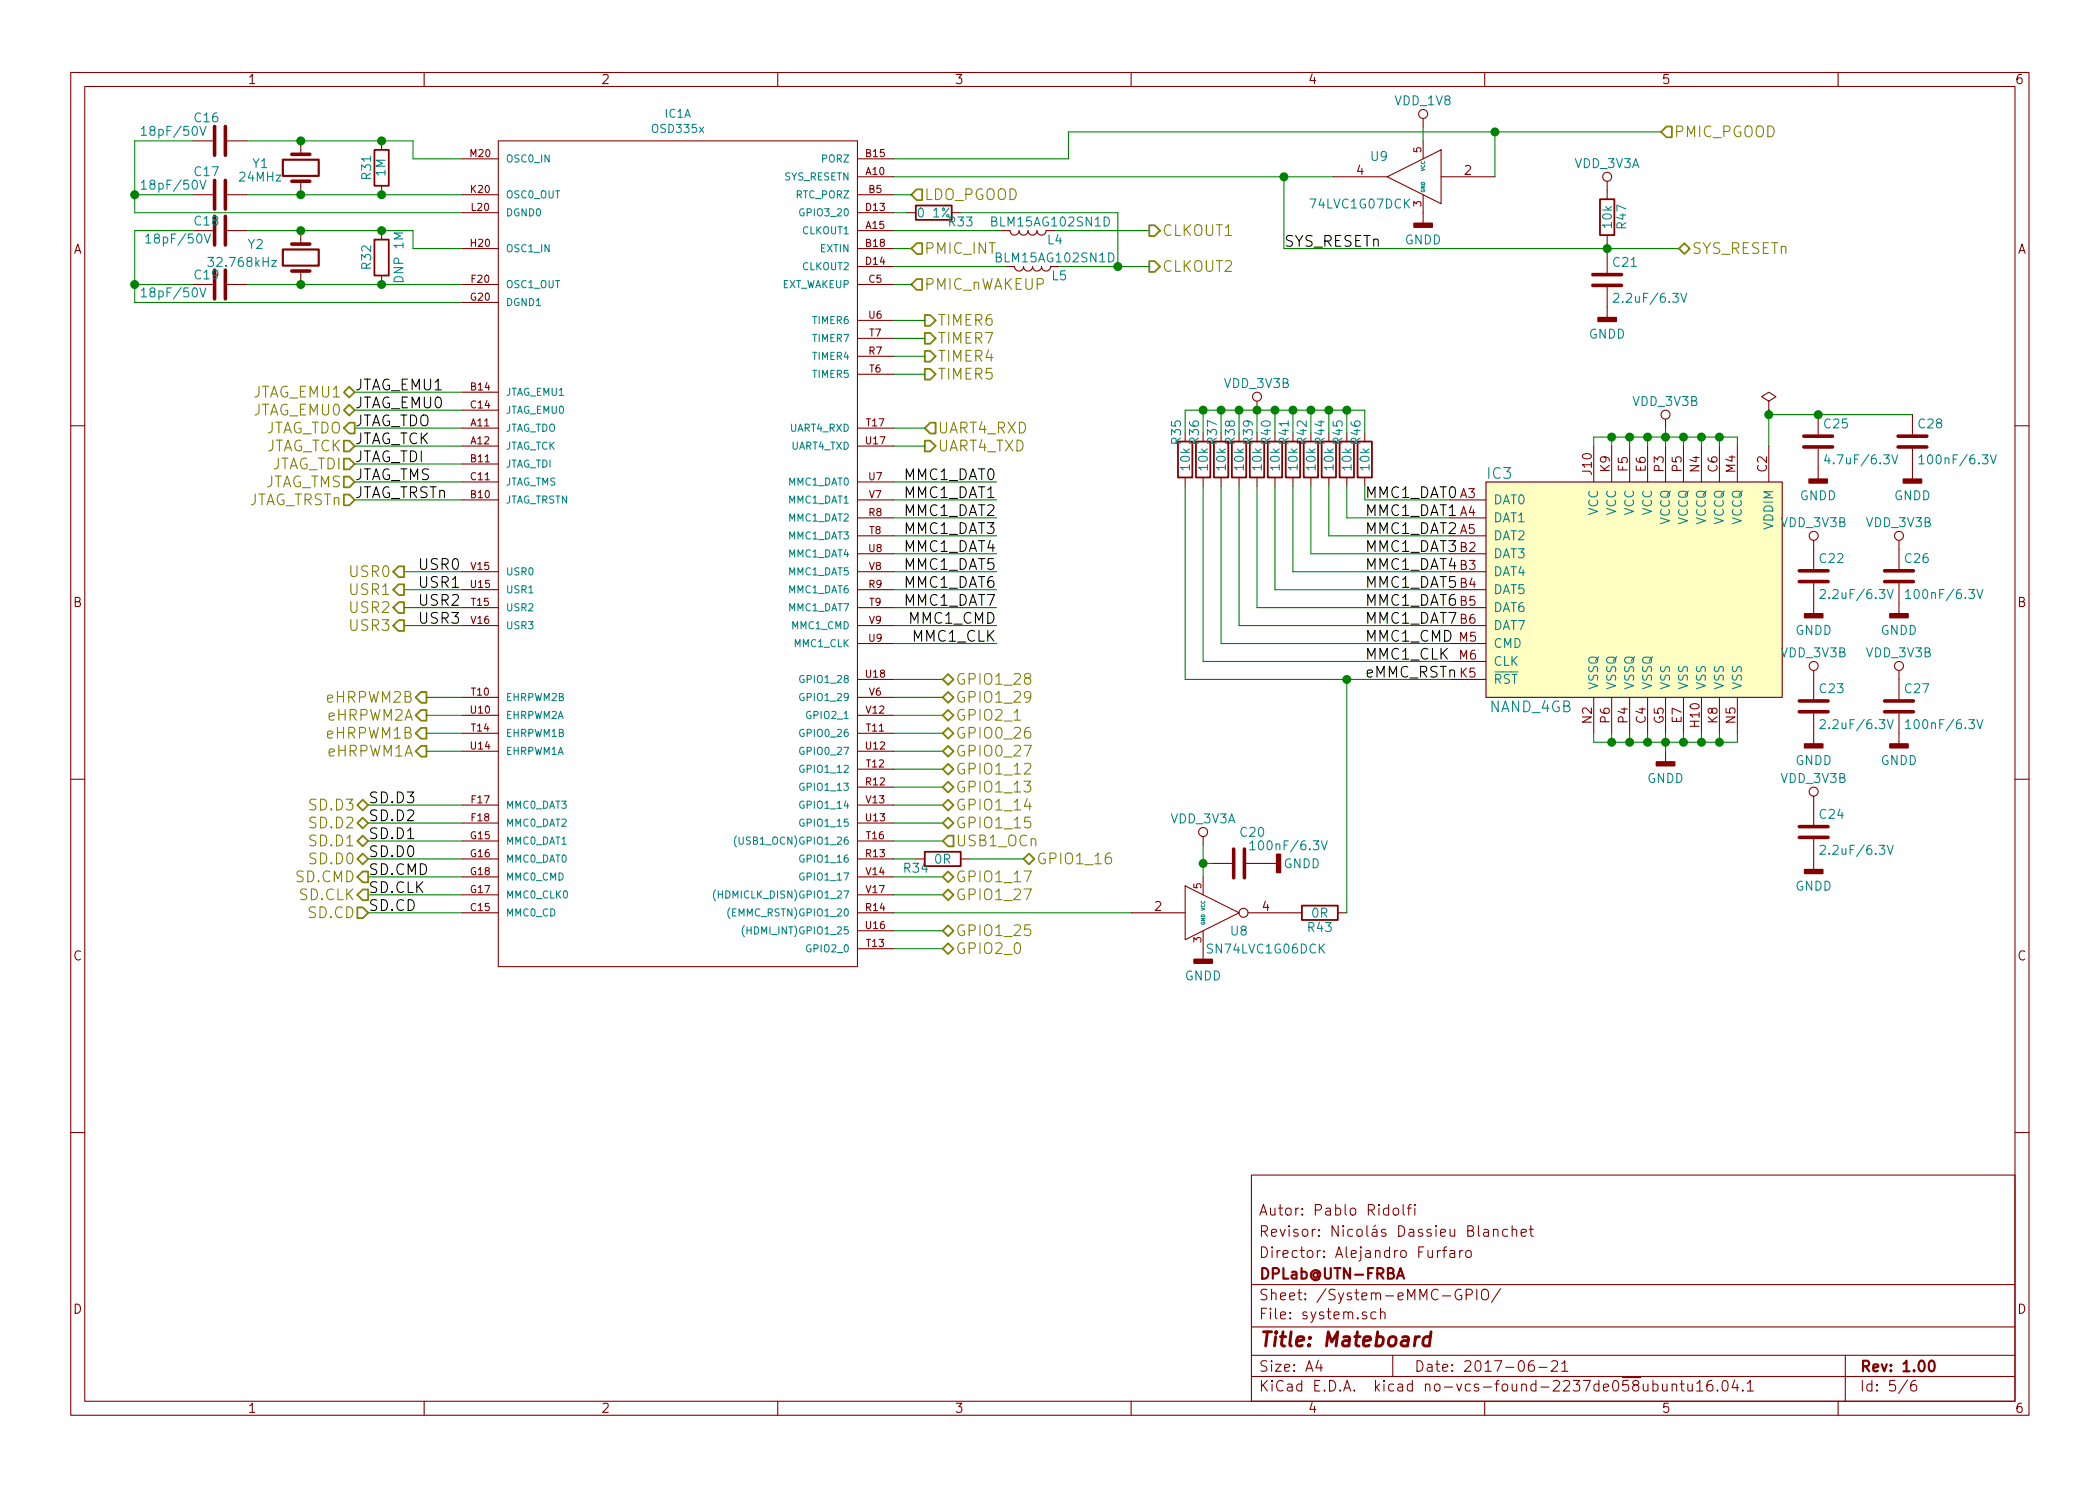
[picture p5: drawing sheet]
EESchema Schematic File Version 2
LIBS:mateboard-rescue
LIBS:power
LIBS:device
LIBS:transistors
LIBS:conn
LIBS:linear
LIBS:regul
LIBS:74xx
LIBS:cmos4000
LIBS:adc-dac
LIBS:memory
LIBS:xilinx
LIBS:microcontrollers
LIBS:dsp
LIBS:microchip
LIBS:analog_switches
LIBS:motorola
LIBS:texas
LIBS:intel
LIBS:audio
LIBS:interface
LIBS:digital-audio
LIBS:philips
LIBS:display
LIBS:cypress
LIBS:siliconi
LIBS:opto
LIBS:atmel
LIBS:contrib
LIBS:valves
LIBS:opendous
LIBS:tps65217c
LIBS:pwr
LIBS:pushbutton
LIBS:tl5209
LIBS:tl1963adcqr
LIBS:ddr3_sdram
LIBS:nand_4gb
LIBS:microsd
LIBS:tpd4s012
LIBS:tps2065cdgn
LIBS:74lvc1g07dck
LIBS:wl1835modgbmoct
LIBS:osd335x
LIBS:mateboard-cache
EELAYER 26 0
EELAYER END
$Descr A4 11693 8268
encoding utf-8
Sheet 5 6
Title "Mateboard"
Date "2017-06-21"
Rev "1.00"
Comp "DPLab@UTN-FRBA"
Comment1 "Director: Alejandro Furfaro"
Comment2 "Revisor: Nicolás Dassieu Blanchet"
Comment3 "Autor: Pablo Ridolfi"
Comment4 ""
$EndDescr
Text HLabel 5075 1575 2    60   Input ~ 0
PMIC_nWAKEUP
$Comp
L Crystal Y1
U 1 1
P 1675 925
F 0 "Y1" V 1650 1150 50  0000 C CNN
F 1 "24MHz" V 1725 1150 50  0000 C CNN
F 2 "Crystals:Crystal_SMD_5032-2pin_5.0x3.2mm" H 1675 925 50  0001 C CNN
F 3 "" H 1675 925 50  0000 C CNN
	1    1675 925 
	0    -1   1    0   
$EndComp
Wire Wire Line
	1375 775  2300 775 
Wire Wire Line
	1375 1075 2575 1075
$Comp
L R R31
U 1 1
P 2125 925
F 0 "R31" V 2205 925 50  0000 C CNN
F 1 "1M" V 2125 925 50  0000 C CNN
F 2 "Resistors_SMD:R_0402" V 2055 925 50  0001 C CNN
F 3 "" H 2125 925 50  0000 C CNN
	1    2125 925 
	-1   0    0    -1  
$EndComp
Connection ~ 2125 775 
Connection ~ 2125 1075
$Comp
L C C16
U 1 1
P 1225 775
F 0 "C16" V 1350 625 50  0000 L CNN
F 1 "18pF/50V" V 1275 325 50  0000 L CNN
F 2 "Capacitors_SMD:C_0402" H 1263 625 50  0001 C CNN
F 3 "" H 1225 775 50  0000 C CNN
	1    1225 775 
	0    1    -1   0   
$EndComp
Connection ~ 1675 775 
Connection ~ 1675 1075
Wire Wire Line
	1075 775  750  775 
Wire Wire Line
	750  775  750  1175
Wire Wire Line
	750  1075 1075 1075
Connection ~ 750  1075
$Comp
L C C17
U 1 1
P 1225 1075
F 0 "C17" V 1350 925 50  0000 L CNN
F 1 "18pF/50V" V 1275 625 50  0000 L CNN
F 2 "Capacitors_SMD:C_0402" H 1263 925 50  0001 C CNN
F 3 "" H 1225 1075 50  0000 C CNN
	1    1225 1075
	0    1    -1   0   
$EndComp
Wire Wire Line
	5950 725  9250 725 
Text HLabel 9250 725  2    60   Input ~ 0
PMIC_PGOOD
$Comp
L 74LVC1G07DCK U9
U 1 1
P 7875 975
F 0 "U9" H 8070 1090 50  0000 C CNN
F 1 "74LVC1G07DCK" H 8175 825 50  0000 C CNN
F 2 "TO_SOT_Packages_SMD:SOT-353_SC-70-5" H 7875 975 50  0001 C CNN
F 3 "" H 7875 975 50  0000 C CNN
	1    7875 975 
	-1   0    0    -1  
$EndComp
Wire Wire Line
	4975 975  7425 975 
$Comp
L GNDD #PWR101
U 1 1
P 7925 1175
F 0 "#PWR101" H 7925 925 50  0001 C CNN
F 1 "GNDD" H 7925 1025 50  0000 C CNN
F 2 "" H 7925 1175 50  0000 C CNN
F 3 "" H 7925 1175 50  0000 C CNN
	1    7925 1175
	1    0    0    -1  
$EndComp
Wire Wire Line
	7925 700  7925 775 
Wire Wire Line
	8325 975  8325 725 
Connection ~ 8325 725 
Wire Wire Line
	7150 1375 9350 1375
Wire Wire Line
	7150 1375 7150 975 
Connection ~ 7150 975 
$Comp
L C C21
U 1 1
P 8950 1550
F 0 "C21" H 8975 1650 50  0000 L CNN
F 1 "2.2uF/6.3V" H 8975 1450 50  0000 L CNN
F 2 "Capacitors_SMD:C_0603" H 8988 1400 50  0001 C CNN
F 3 "" H 8950 1550 50  0000 C CNN
	1    8950 1550
	1    0    0    -1  
$EndComp
$Comp
L R R47
U 1 1
P 8950 1200
F 0 "R47" V 9030 1200 50  0000 C CNN
F 1 "10k" V 8950 1200 50  0000 C CNN
F 2 "Resistors_SMD:R_0402" V 8880 1200 50  0001 C CNN
F 3 "" H 8950 1200 50  0000 C CNN
	1    8950 1200
	1    0    0    -1  
$EndComp
Wire Wire Line
	8950 1350 8950 1400
Connection ~ 8950 1375
$Comp
L VDD_3V3A #PWR102
U 1 1
P 8950 1050
F 0 "#PWR102" H 8950 900 50  0001 C CNN
F 1 "VDD_3V3A" H 8950 1200 50  0000 C CNN
F 2 "" H 8950 1050 50  0000 C CNN
F 3 "" H 8950 1050 50  0000 C CNN
	1    8950 1050
	1    0    0    -1  
$EndComp
$Comp
L GNDD #PWR103
U 1 1
P 8950 1700
F 0 "#PWR103" H 8950 1450 50  0001 C CNN
F 1 "GNDD" H 8950 1550 50  0000 C CNN
F 2 "" H 8950 1700 50  0000 C CNN
F 3 "" H 8950 1700 50  0000 C CNN
	1    8950 1700
	1    0    0    -1  
$EndComp
Text HLabel 5075 1075 2    60   Input ~ 0
LDO_PGOOD
Wire Wire Line
	5075 1075 4975 1075
Wire Wire Line
	4975 1475 5600 1475
Text Label 7150 1375 0    60   ~ 0
SYS_RESETn
Text HLabel 9350 1375 2    60   BiDi ~ 0
SYS_RESETn
$Comp
L L L5
U 1 1
P 5750 1475
F 0 "L5" V 5800 1625 50  0000 C CNN
F 1 "BLM15AG102SN1D" V 5700 1600 50  0000 C CNN
F 2 "Resistors_SMD:R_0402" H 5750 1475 50  0001 C CNN
F 3 "" H 5750 1475 50  0001 C CNN
	1    5750 1475
	0    1    1    0   
$EndComp
Text HLabel 6400 1475 2    60   Output ~ 0
CLKOUT2
Wire Wire Line
	5900 1475 6400 1475
Wire Wire Line
	750  1175 2575 1175
Wire Wire Line
	2575 875  2300 875 
Wire Wire Line
	2300 875  2300 775 
$Comp
L Crystal Y2
U 1 1
P 1675 1425
F 0 "Y2" V 1600 1675 50  0000 C CNN
F 1 "32.768kHz" V 1700 1750 50  0000 C CNN
F 2 "Crystals:Crystal_SMD_3215-2pin_3.2x1.5mm" H 1675 1425 50  0001 C CNN
F 3 "" H 1675 1425 50  0000 C CNN
	1    1675 1425
	0    -1   1    0   
$EndComp
Wire Wire Line
	1375 1275 2300 1275
Wire Wire Line
	1375 1575 2575 1575
$Comp
L R R32
U 1 1
P 2125 1425
F 0 "R32" V 2205 1425 50  0000 C CNN
F 1 "DNP 1M" V 2025 1425 50  0000 C CNN
F 2 "Resistors_SMD:R_0402" V 2055 1425 50  0001 C CNN
F 3 "" H 2125 1425 50  0000 C CNN
	1    2125 1425
	-1   0    0    -1  
$EndComp
Connection ~ 2125 1275
Connection ~ 2125 1575
$Comp
L C C18
U 1 1
P 1225 1275
F 0 "C18" V 1275 1125 50  0000 L CNN
F 1 "18pF/50V" V 1175 850 50  0000 L CNN
F 2 "Capacitors_SMD:C_0402" H 1263 1125 50  0001 C CNN
F 3 "" H 1225 1275 50  0000 C CNN
	1    1225 1275
	0    1    -1   0   
$EndComp
Connection ~ 1675 1275
Connection ~ 1675 1575
Wire Wire Line
	1075 1275 750  1275
Wire Wire Line
	750  1275 750  1675
Wire Wire Line
	750  1575 1075 1575
Connection ~ 750  1575
$Comp
L C C19
U 1 1
P 1225 1575
F 0 "C19" V 1275 1425 50  0000 L CNN
F 1 "18pF/50V" V 1175 1125 50  0000 L CNN
F 2 "Capacitors_SMD:C_0402" H 1263 1425 50  0001 C CNN
F 3 "" H 1225 1575 50  0000 C CNN
	1    1225 1575
	0    1    -1   0   
$EndComp
Wire Wire Line
	750  1675 2575 1675
Wire Wire Line
	2575 1375 2300 1375
Wire Wire Line
	2300 1375 2300 1275
Text Label 1975 2175 0    60   ~ 0
JTAG_EMU1
Wire Wire Line
	1975 2175 2575 2175
Text Label 1975 2275 0    60   ~ 0
JTAG_EMU0
Wire Wire Line
	1975 2275 2575 2275
Text Label 1975 2375 0    60   ~ 0
JTAG_TDO
Wire Wire Line
	1975 2375 2575 2375
Text Label 1975 2475 0    60   ~ 0
JTAG_TCK
Wire Wire Line
	1975 2475 2575 2475
Text Label 1975 2575 0    60   ~ 0
JTAG_TDI
Wire Wire Line
	1975 2575 2575 2575
Text Label 1975 2675 0    60   ~ 0
JTAG_TMS
Wire Wire Line
	1975 2675 2575 2675
Text Label 1975 2775 0    60   ~ 0
JTAG_TRSTn
Wire Wire Line
	1975 2775 2575 2775
Wire Wire Line
	2250 3175 2575 3175
Wire Wire Line
	2250 3275 2575 3275
Wire Wire Line
	2250 3475 2575 3475
Text Label 2325 3175 0    60   ~ 0
USR0
Text Label 2325 3275 0    60   ~ 0
USR1
Text Label 2325 3375 0    60   ~ 0
USR2
Text Label 2325 3475 0    60   ~ 0
USR3
Text HLabel 2375 4175 0    60   Output ~ 0
eHRPWM1A
Text HLabel 2375 4075 0    60   Output ~ 0
eHRPWM1B
Text HLabel 2375 3975 0    60   Output ~ 0
eHRPWM2A
Text HLabel 2375 3875 0    60   Output ~ 0
eHRPWM2B
Wire Wire Line
	2375 3875 2575 3875
Wire Wire Line
	2375 3975 2575 3975
Wire Wire Line
	2375 4075 2575 4075
Wire Wire Line
	2375 4175 2575 4175
$Comp
L NAND_4GB IC3
U 1 1
P 8275 3225
F 0 "IC3" H 8350 3825 60  0000 C CNN
F 1 "NAND_4GB" H 8525 2525 60  0000 C CNN
F 2 "footprints:BeagleBone_Blue-GHI-IC_MICRON_EMMC_153_MODIFICADO" H 8275 3225 60  0001 C CNN
F 3 "" H 8275 3225 60  0001 C CNN
	1    8275 3225
	1    0    0    -1  
$EndComp
$Comp
L VDD_3V3B #PWR104
U 1 1
P 9275 2375
F 0 "#PWR104" H 9275 2225 50  0001 C CNN
F 1 "VDD_3V3B" H 9275 2525 50  0000 C CNN
F 2 "" H 9275 2375 50  0000 C CNN
F 3 "" H 9275 2375 50  0000 C CNN
	1    9275 2375
	1    0    0    -1  
$EndComp
Wire Wire Line
	8875 2475 8875 2425
Wire Wire Line
	8975 2475 8975 2425
Connection ~ 8975 2425
Wire Wire Line
	9075 2425 9075 2475
Connection ~ 9075 2425
Wire Wire Line
	9175 2425 9175 2475
Connection ~ 9175 2425
Wire Wire Line
	9275 2375 9275 2475
Connection ~ 9275 2425
Wire Wire Line
	9375 2425 9375 2475
Connection ~ 9375 2425
Wire Wire Line
	9475 2425 9475 2475
Connection ~ 9475 2425
Wire Wire Line
	9575 2425 9575 2475
Connection ~ 9575 2425
Wire Wire Line
	9675 2425 9675 2475
Wire Wire Line
	8875 2425 9675 2425
$Comp
L C C25
U 1 1
P 10125 2450
F 0 "C25" H 10150 2550 50  0000 L CNN
F 1 "4.7uF/6.3V" H 10150 2350 50  0000 L CNN
F 2 "Capacitors_SMD:C_0805" H 10163 2300 50  0001 C CNN
F 3 "" H 10125 2450 50  0000 C CNN
	1    10125 2450
	1    0    0    -1  
$EndComp
$Comp
L GNDD #PWR112
U 1 1
P 10125 2600
F 0 "#PWR112" H 10125 2350 50  0001 C CNN
F 1 "GNDD" H 10125 2450 50  0000 C CNN
F 2 "" H 10125 2600 50  0000 C CNN
F 3 "" H 10125 2600 50  0000 C CNN
	1    10125 2600
	1    0    0    -1  
$EndComp
Wire Wire Line
	9850 2275 9850 2475
Wire Wire Line
	9850 2300 10650 2300
$Comp
L GNDD #PWR105
U 1 1
P 9275 4175
F 0 "#PWR105" H 9275 3925 50  0001 C CNN
F 1 "GNDD" H 9275 4025 50  0000 C CNN
F 2 "" H 9275 4175 50  0000 C CNN
F 3 "" H 9275 4175 50  0000 C CNN
	1    9275 4175
	1    0    0    -1  
$EndComp
Wire Wire Line
	8875 4075 8875 4125
Wire Wire Line
	8975 4075 8975 4125
Connection ~ 8975 4125
Wire Wire Line
	9075 4125 9075 4075
Connection ~ 9075 4125
Wire Wire Line
	9175 4125 9175 4075
Connection ~ 9175 4125
Wire Wire Line
	9275 4075 9275 4175
Connection ~ 9275 4125
Wire Wire Line
	9375 4125 9375 4075
Connection ~ 9375 4125
Wire Wire Line
	9475 4125 9475 4075
Connection ~ 9475 4125
Wire Wire Line
	9575 4125 9575 4075
Connection ~ 9575 4125
Wire Wire Line
	9675 4125 9675 4075
Wire Wire Line
	8875 4125 9675 4125
$Comp
L R R42
U 1 1
P 7300 2550
F 0 "R42" V 7250 2700 50  0000 C CNN
F 1 "10k" V 7300 2550 50  0000 C CNN
F 2 "Resistors_SMD:R_0402" V 7230 2550 50  0001 C CNN
F 3 "" H 7300 2550 50  0000 C CNN
	1    7300 2550
	1    0    0    -1  
$EndComp
$Comp
L R R44
U 1 1
P 7400 2550
F 0 "R44" V 7350 2700 50  0000 C CNN
F 1 "10k" V 7400 2550 50  0000 C CNN
F 2 "Resistors_SMD:R_0402" V 7330 2550 50  0001 C CNN
F 3 "" H 7400 2550 50  0000 C CNN
	1    7400 2550
	1    0    0    -1  
$EndComp
$Comp
L R R45
U 1 1
P 7500 2550
F 0 "R45" V 7450 2700 50  0000 C CNN
F 1 "10k" V 7500 2550 50  0000 C CNN
F 2 "Resistors_SMD:R_0402" V 7430 2550 50  0001 C CNN
F 3 "" H 7500 2550 50  0000 C CNN
	1    7500 2550
	1    0    0    -1  
$EndComp
$Comp
L R R46
U 1 1
P 7600 2550
F 0 "R46" V 7550 2700 50  0000 C CNN
F 1 "10k" V 7600 2550 50  0000 C CNN
F 2 "Resistors_SMD:R_0402" V 7530 2550 50  0001 C CNN
F 3 "" H 7600 2550 50  0000 C CNN
	1    7600 2550
	1    0    0    -1  
$EndComp
$Comp
L R R38
U 1 1
P 6900 2550
F 0 "R38" V 6850 2700 50  0000 C CNN
F 1 "10k" V 6900 2550 50  0000 C CNN
F 2 "Resistors_SMD:R_0402" V 6830 2550 50  0001 C CNN
F 3 "" H 6900 2550 50  0000 C CNN
	1    6900 2550
	1    0    0    -1  
$EndComp
$Comp
L R R39
U 1 1
P 7000 2550
F 0 "R39" V 6950 2700 50  0000 C CNN
F 1 "10k" V 7000 2550 50  0000 C CNN
F 2 "Resistors_SMD:R_0402" V 6930 2550 50  0001 C CNN
F 3 "" H 7000 2550 50  0000 C CNN
	1    7000 2550
	1    0    0    -1  
$EndComp
$Comp
L R R40
U 1 1
P 7100 2550
F 0 "R40" V 7050 2700 50  0000 C CNN
F 1 "10k" V 7100 2550 50  0000 C CNN
F 2 "Resistors_SMD:R_0402" V 7030 2550 50  0001 C CNN
F 3 "" H 7100 2550 50  0000 C CNN
	1    7100 2550
	1    0    0    -1  
$EndComp
$Comp
L R R41
U 1 1
P 7200 2550
F 0 "R41" V 7150 2700 50  0000 C CNN
F 1 "10k" V 7200 2550 50  0000 C CNN
F 2 "Resistors_SMD:R_0402" V 7130 2550 50  0001 C CNN
F 3 "" H 7200 2550 50  0000 C CNN
	1    7200 2550
	1    0    0    -1  
$EndComp
$Comp
L R R35
U 1 1
P 6600 2550
F 0 "R35" V 6550 2700 50  0000 C CNN
F 1 "10k" V 6600 2550 50  0000 C CNN
F 2 "Resistors_SMD:R_0402" V 6530 2550 50  0001 C CNN
F 3 "" H 6600 2550 50  0000 C CNN
	1    6600 2550
	1    0    0    -1  
$EndComp
$Comp
L R R36
U 1 1
P 6700 2550
F 0 "R36" V 6650 2700 50  0000 C CNN
F 1 "10k" V 6700 2550 50  0000 C CNN
F 2 "Resistors_SMD:R_0402" V 6630 2550 50  0001 C CNN
F 3 "" H 6700 2550 50  0000 C CNN
	1    6700 2550
	1    0    0    -1  
$EndComp
$Comp
L R R37
U 1 1
P 6800 2550
F 0 "R37" V 6750 2700 50  0000 C CNN
F 1 "10k" V 6800 2550 50  0000 C CNN
F 2 "Resistors_SMD:R_0402" V 6730 2550 50  0001 C CNN
F 3 "" H 6800 2550 50  0000 C CNN
	1    6800 2550
	1    0    0    -1  
$EndComp
$Comp
L VDD_3V3B #PWR98
U 1 1
P 7000 2275
F 0 "#PWR98" H 7000 2125 50  0001 C CNN
F 1 "VDD_3V3B" H 7000 2425 50  0000 C CNN
F 2 "" H 7000 2275 50  0000 C CNN
F 3 "" H 7000 2275 50  0000 C CNN
	1    7000 2275
	1    0    0    -1  
$EndComp
Wire Wire Line
	6600 2400 6600 2275
Wire Wire Line
	6700 2400 6700 2275
Connection ~ 6700 2275
Wire Wire Line
	6800 2275 6800 2400
Connection ~ 6800 2275
Wire Wire Line
	6900 2275 6900 2400
Connection ~ 6900 2275
Wire Wire Line
	6600 2275 7600 2275
Wire Wire Line
	7000 2275 7000 2400
Connection ~ 7000 2275
Wire Wire Line
	7100 2275 7100 2400
Connection ~ 7100 2275
Wire Wire Line
	7200 2275 7200 2400
Connection ~ 7200 2275
Wire Wire Line
	7300 2275 7300 2400
Connection ~ 7300 2275
Wire Wire Line
	7400 2275 7400 2400
Wire Wire Line
	7500 2275 7500 2400
Connection ~ 7400 2275
Wire Wire Line
	7600 2275 7600 2400
Connection ~ 7500 2275
Wire Wire Line
	7600 2700 7600 2775
Wire Wire Line
	7600 2775 8075 2775
Wire Wire Line
	8075 2875 7500 2875
Wire Wire Line
	7500 2875 7500 2700
Wire Wire Line
	7400 2700 7400 2975
Wire Wire Line
	7400 2975 8075 2975
Wire Wire Line
	8075 3075 7300 3075
Wire Wire Line
	7300 3075 7300 2700
Wire Wire Line
	7200 2700 7200 3175
Wire Wire Line
	7200 3175 8075 3175
Wire Wire Line
	8075 3275 7100 3275
Wire Wire Line
	7100 3275 7100 2700
Wire Wire Line
	7000 2700 7000 3375
Wire Wire Line
	7000 3375 8075 3375
Wire Wire Line
	8075 3475 6900 3475
Wire Wire Line
	6900 3475 6900 2700
Wire Wire Line
	6800 2700 6800 3575
Wire Wire Line
	6800 3575 8075 3575
Wire Wire Line
	8075 3675 6700 3675
Wire Wire Line
	6700 3675 6700 2700
Wire Wire Line
	6600 2700 6600 3775
Wire Wire Line
	6600 3775 8075 3775
Text Label 7600 2775 0    60   ~ 0
MMC1_DAT0
Text Label 7600 2975 0    60   ~ 0
MMC1_DAT2
Text Label 7600 2875 0    60   ~ 0
MMC1_DAT1
Text Label 7600 3075 0    60   ~ 0
MMC1_DAT3
Text Label 7600 3175 0    60   ~ 0
MMC1_DAT4
Text Label 7600 3275 0    60   ~ 0
MMC1_DAT5
Text Label 7600 3375 0    60   ~ 0
MMC1_DAT6
Text Label 7600 3475 0    60   ~ 0
MMC1_DAT7
Text Label 7600 3575 0    60   ~ 0
MMC1_CMD
Text Label 7600 3675 0    60   ~ 0
MMC1_CLK
Text Label 7600 3775 0    60   ~ 0
eMMC_RSTn
$Comp
L 74AHC1G14 U8
U 1 1
P 6750 5075
F 0 "U8" H 6900 4975 50  0000 C CNN
F 1 "SN74LVC1G06DCK" H 7050 4875 50  0000 C CNN
F 2 "TO_SOT_Packages_SMD:SOT-353_SC-70-5" H 6845 4940 50  0001 C CNN
F 3 "" H 6895 5190 50  0000 C CNN
	1    6750 5075
	1    0    0    -1  
$EndComp
$Comp
L R R43
U 1 1
P 7350 5075
F 0 "R43" V 7430 5075 50  0000 C CNN
F 1 "0R" V 7350 5075 50  0000 C CNN
F 2 "Resistors_SMD:R_0402" V 7280 5075 50  0001 C CNN
F 3 "" H 7350 5075 50  0000 C CNN
	1    7350 5075
	0    1    1    0   
$EndComp
$Comp
L VDD_3V3A #PWR96
U 1 1
P 6700 4700
F 0 "#PWR96" H 6700 4550 50  0001 C CNN
F 1 "VDD_3V3A" H 6700 4850 50  0000 C CNN
F 2 "" H 6700 4700 50  0000 C CNN
F 3 "" H 6700 4700 50  0000 C CNN
	1    6700 4700
	1    0    0    -1  
$EndComp
$Comp
L GNDD #PWR97
U 1 1
P 6700 5275
F 0 "#PWR97" H 6700 5025 50  0001 C CNN
F 1 "GNDD" H 6700 5125 50  0000 C CNN
F 2 "" H 6700 5275 50  0000 C CNN
F 3 "" H 6700 5275 50  0000 C CNN
	1    6700 5275
	1    0    0    -1  
$EndComp
$Comp
L C C20
U 1 1
P 6900 4800
F 0 "C20" V 6725 4650 50  0000 L CNN
F 1 "100nF/6.3V" V 6800 4300 50  0000 L CNN
F 2 "Capacitors_SMD:C_0402" H 6938 4650 50  0001 C CNN
F 3 "" H 6900 4800 50  0000 C CNN
	1    6900 4800
	0    -1   1    0   
$EndComp
$Comp
L GNDD #PWR99
U 1 1
P 7050 4800
F 0 "#PWR99" H 7050 4550 50  0001 C CNN
F 1 "GNDD" V 7050 4600 50  0000 C CNN
F 2 "" H 7050 4800 50  0000 C CNN
F 3 "" H 7050 4800 50  0000 C CNN
	1    7050 4800
	0    -1   1    0   
$EndComp
Wire Wire Line
	6750 4800 6700 4800
Wire Wire Line
	6700 4700 6700 4875
Connection ~ 6700 4800
Wire Wire Line
	7500 5075 7500 3775
Connection ~ 7500 3775
$Comp
L PWR_FLAG #FLG8
U 1 1
P 9850 2275
F 0 "#FLG8" H 9850 2350 50  0001 C CNN
F 1 "PWR_FLAG" H 9850 2425 50  0001 C CNN
F 2 "" H 9850 2275 50  0001 C CNN
F 3 "" H 9850 2275 50  0001 C CNN
	1    9850 2275
	1    0    0    -1  
$EndComp
Connection ~ 9850 2300
Wire Wire Line
	2575 4475 2050 4475
Wire Wire Line
	2575 4575 2050 4575
Wire Wire Line
	2575 4675 2050 4675
Wire Wire Line
	2575 4775 2050 4775
Wire Wire Line
	2575 4875 2050 4875
Wire Wire Line
	2575 4975 2050 4975
Wire Wire Line
	2575 5075 2050 5075
Text Label 2050 4475 0    60   ~ 0
SD.D3
Text Label 2050 4575 0    60   ~ 0
SD.D2
Text Label 2050 4675 0    60   ~ 0
SD.D1
Text Label 2050 4775 0    60   ~ 0
SD.D0
Text Label 2050 4875 0    60   ~ 0
SD.CMD
Text Label 2050 4975 0    60   ~ 0
SD.CLK
Text Label 2050 5075 0    60   ~ 0
SD.CD
Text HLabel 5150 1875 2    60   Output ~ 0
TIMER7
Text HLabel 5150 1775 2    60   Output ~ 0
TIMER6
Text HLabel 5150 1975 2    60   Output ~ 0
TIMER4
Text HLabel 5150 2075 2    60   Output ~ 0
TIMER5
Wire Wire Line
	5150 1775 4975 1775
Wire Wire Line
	5150 1875 4975 1875
Wire Wire Line
	5150 1975 4975 1975
Wire Wire Line
	5150 2075 4975 2075
Text HLabel 1975 2175 0    60   BiDi ~ 0
JTAG_EMU1
Text HLabel 1975 2275 0    60   BiDi ~ 0
JTAG_EMU0
Text HLabel 1975 2375 0    60   Output ~ 0
JTAG_TDO
Text HLabel 1975 2475 0    60   Input ~ 0
JTAG_TCK
Text HLabel 1975 2575 0    60   Input ~ 0
JTAG_TDI
Text HLabel 1975 2675 0    60   Input ~ 0
JTAG_TMS
Text HLabel 1975 2775 0    60   Input ~ 0
JTAG_TRSTn
Text HLabel 2050 4475 0    60   BiDi ~ 0
SD.D3
Text HLabel 2050 4575 0    60   BiDi ~ 0
SD.D2
Text HLabel 2050 4675 0    60   BiDi ~ 0
SD.D1
Text HLabel 2050 4775 0    60   BiDi ~ 0
SD.D0
Text HLabel 2050 4875 0    60   Output ~ 0
SD.CMD
Text HLabel 2050 4975 0    60   Output ~ 0
SD.CLK
Text HLabel 2050 5075 0    60   Input ~ 0
SD.CD
Wire Wire Line
	2575 3375 2250 3375
Text HLabel 2250 3175 0    60   Output ~ 0
USR0
Text HLabel 2250 3275 0    60   Output ~ 0
USR1
Text HLabel 2250 3375 0    60   Output ~ 0
USR2
Text HLabel 2250 3475 0    60   Output ~ 0
USR3
Wire Wire Line
	5950 725  5950 875 
Wire Wire Line
	5950 875  4975 875 
$Comp
L VDD_1V8 #PWR100
U 1 1
P 7925 700
F 0 "#PWR100" H 7925 550 50  0001 C CNN
F 1 "VDD_1V8" H 7925 850 50  0000 C CNN
F 2 "" H 7925 700 50  0000 C CNN
F 3 "" H 7925 700 50  0000 C CNN
	1    7925 700 
	1    0    0    -1  
$EndComp
$Comp
L R R33
U 1 1
P 5200 1175
F 0 "R33" V 5250 1325 50  0000 C CNN
F 1 "0 1%" V 5200 1175 50  0000 C CNN
F 2 "Resistors_SMD:R_0402" V 5130 1175 50  0001 C CNN
F 3 "" H 5200 1175 50  0001 C CNN
	1    5200 1175
	0    1    1    0   
$EndComp
Wire Wire Line
	5350 1175 6225 1175
Wire Wire Line
	6225 1175 6225 1475
Connection ~ 6225 1475
Wire Wire Line
	5050 1175 4975 1175
$Comp
L L L4
U 1 1
P 5725 1275
F 0 "L4" V 5775 1425 50  0000 C CNN
F 1 "BLM15AG102SN1D" V 5675 1400 50  0000 C CNN
F 2 "Resistors_SMD:R_0402" H 5725 1275 50  0001 C CNN
F 3 "" H 5725 1275 50  0001 C CNN
	1    5725 1275
	0    1    1    0   
$EndComp
Wire Wire Line
	5575 1275 4975 1275
Wire Wire Line
	5875 1275 6400 1275
Text HLabel 6400 1275 2    60   Output ~ 0
CLKOUT1
Wire Wire Line
	4975 1375 5075 1375
Text HLabel 5075 1375 2    60   Input ~ 0
PMIC_INT
Wire Wire Line
	4975 1575 5075 1575
Text HLabel 5150 2375 2    60   Input ~ 0
UART4_RXD
Text HLabel 5150 2475 2    60   Output ~ 0
UART4_TXD
Wire Wire Line
	5150 2375 4975 2375
Wire Wire Line
	5150 2475 4975 2475
Wire Wire Line
	5550 2675 4975 2675
Wire Wire Line
	4975 2775 5550 2775
Wire Wire Line
	5550 2875 4975 2875
Wire Wire Line
	4975 2975 5550 2975
Wire Wire Line
	5550 3075 4975 3075
Wire Wire Line
	4975 3175 5550 3175
Wire Wire Line
	5550 3275 4975 3275
Wire Wire Line
	4975 3375 5550 3375
Wire Wire Line
	5550 3475 4975 3475
Wire Wire Line
	4975 3575 5550 3575
Text Label 5550 2675 2    60   ~ 0
MMC1_DAT0
Text Label 5550 2875 2    60   ~ 0
MMC1_DAT2
Text Label 5550 2775 2    60   ~ 0
MMC1_DAT1
Text Label 5550 2975 2    60   ~ 0
MMC1_DAT3
Text Label 5550 3075 2    60   ~ 0
MMC1_DAT4
Text Label 5550 3175 2    60   ~ 0
MMC1_DAT5
Text Label 5550 3275 2    60   ~ 0
MMC1_DAT6
Text Label 5550 3375 2    60   ~ 0
MMC1_DAT7
Text Label 5550 3475 2    60   ~ 0
MMC1_CMD
Text Label 5550 3575 2    60   ~ 0
MMC1_CLK
$Comp
L C C28
U 1 1
P 10650 2450
F 0 "C28" H 10675 2550 50  0000 L CNN
F 1 "100nF/6.3V" H 10675 2350 50  0000 L CNN
F 2 "Capacitors_SMD:C_0402" H 10688 2300 50  0001 C CNN
F 3 "" H 10650 2450 50  0000 C CNN
	1    10650 2450
	1    0    0    -1  
$EndComp
$Comp
L GNDD #PWR117
U 1 1
P 10650 2600
F 0 "#PWR117" H 10650 2350 50  0001 C CNN
F 1 "GNDD" H 10650 2450 50  0000 C CNN
F 2 "" H 10650 2600 50  0000 C CNN
F 3 "" H 10650 2600 50  0000 C CNN
	1    10650 2600
	1    0    0    -1  
$EndComp
Connection ~ 10125 2300
$Comp
L C C22
U 1 1
P 10100 3200
F 0 "C22" H 10125 3300 50  0000 L CNN
F 1 "2.2uF/6.3V" H 10125 3100 50  0000 L CNN
F 2 "Capacitors_SMD:C_0603" H 10138 3050 50  0001 C CNN
F 3 "" H 10100 3200 50  0000 C CNN
	1    10100 3200
	1    0    0    -1  
$EndComp
$Comp
L GNDD #PWR107
U 1 1
P 10100 3350
F 0 "#PWR107" H 10100 3100 50  0001 C CNN
F 1 "GNDD" H 10100 3200 50  0000 C CNN
F 2 "" H 10100 3350 50  0000 C CNN
F 3 "" H 10100 3350 50  0000 C CNN
	1    10100 3350
	1    0    0    -1  
$EndComp
$Comp
L C C26
U 1 1
P 10575 3200
F 0 "C26" H 10600 3300 50  0000 L CNN
F 1 "100nF/6.3V" H 10600 3100 50  0000 L CNN
F 2 "Capacitors_SMD:C_0402" H 10613 3050 50  0001 C CNN
F 3 "" H 10575 3200 50  0000 C CNN
	1    10575 3200
	1    0    0    -1  
$EndComp
$Comp
L GNDD #PWR114
U 1 1
P 10575 3350
F 0 "#PWR114" H 10575 3100 50  0001 C CNN
F 1 "GNDD" H 10575 3200 50  0000 C CNN
F 2 "" H 10575 3350 50  0000 C CNN
F 3 "" H 10575 3350 50  0000 C CNN
	1    10575 3350
	1    0    0    -1  
$EndComp
Wire Wire Line
	4975 5075 6300 5075
Wire Wire Line
	4975 3775 5250 3775
Text HLabel 5250 3775 2    60   BiDi ~ 0
GPIO1_28
Wire Wire Line
	4975 3875 5250 3875
Wire Wire Line
	4975 3975 5250 3975
Text HLabel 5250 3975 2    60   BiDi ~ 0
GPIO2_1
Wire Wire Line
	4975 4075 5250 4075
Text HLabel 5250 4075 2    60   BiDi ~ 0
GPIO0_26
Wire Wire Line
	4975 4175 5250 4175
Text HLabel 5250 4175 2    60   BiDi ~ 0
GPIO0_27
Wire Wire Line
	4975 4275 5250 4275
Text HLabel 5250 4275 2    60   BiDi ~ 0
GPIO1_12
Wire Wire Line
	4975 4375 5250 4375
Text HLabel 5250 4375 2    60   BiDi ~ 0
GPIO1_13
Wire Wire Line
	4975 4475 5250 4475
Text HLabel 5250 4475 2    60   BiDi ~ 0
GPIO1_14
Wire Wire Line
	4975 4575 5250 4575
Text HLabel 5250 4575 2    60   BiDi ~ 0
GPIO1_15
Wire Wire Line
	4975 4675 5250 4675
Text HLabel 5250 4675 2    60   Input ~ 0
USB1_OCn
Text HLabel 5700 4775 2    60   BiDi ~ 0
GPIO1_16
Wire Wire Line
	4975 4875 5250 4875
Text HLabel 5250 4875 2    60   BiDi ~ 0
GPIO1_17
Wire Wire Line
	4975 4975 5250 4975
Text HLabel 5250 4975 2    60   BiDi ~ 0
GPIO1_27
Text HLabel 5250 3875 2    60   BiDi ~ 0
GPIO1_29
$Comp
L R R34
U 1 1
P 5250 4775
F 0 "R34" V 5300 4625 50  0000 C CNN
F 1 "0R" V 5250 4775 50  0000 C CNN
F 2 "Resistors_SMD:R_0402" V 5180 4775 50  0001 C CNN
F 3 "" H 5250 4775 50  0001 C CNN
	1    5250 4775
	0    1    1    0   
$EndComp
Wire Wire Line
	5100 4775 4975 4775
Wire Wire Line
	5400 4775 5700 4775
$Comp
L VDD_3V3B #PWR106
U 1 1
P 10100 3050
F 0 "#PWR106" H 10100 2900 50  0001 C CNN
F 1 "VDD_3V3B" H 10100 3200 50  0000 C CNN
F 2 "" H 10100 3050 50  0000 C CNN
F 3 "" H 10100 3050 50  0000 C CNN
	1    10100 3050
	1    0    0    -1  
$EndComp
$Comp
L VDD_3V3B #PWR113
U 1 1
P 10575 3050
F 0 "#PWR113" H 10575 2900 50  0001 C CNN
F 1 "VDD_3V3B" H 10575 3200 50  0000 C CNN
F 2 "" H 10575 3050 50  0000 C CNN
F 3 "" H 10575 3050 50  0000 C CNN
	1    10575 3050
	1    0    0    -1  
$EndComp
$Comp
L C C23
U 1 1
P 10100 3925
F 0 "C23" H 10125 4025 50  0000 L CNN
F 1 "2.2uF/6.3V" H 10125 3825 50  0000 L CNN
F 2 "Capacitors_SMD:C_0603" H 10138 3775 50  0001 C CNN
F 3 "" H 10100 3925 50  0000 C CNN
	1    10100 3925
	1    0    0    -1  
$EndComp
$Comp
L GNDD #PWR109
U 1 1
P 10100 4075
F 0 "#PWR109" H 10100 3825 50  0001 C CNN
F 1 "GNDD" H 10100 3925 50  0000 C CNN
F 2 "" H 10100 4075 50  0000 C CNN
F 3 "" H 10100 4075 50  0000 C CNN
	1    10100 4075
	1    0    0    -1  
$EndComp
$Comp
L VDD_3V3B #PWR108
U 1 1
P 10100 3775
F 0 "#PWR108" H 10100 3625 50  0001 C CNN
F 1 "VDD_3V3B" H 10100 3925 50  0000 C CNN
F 2 "" H 10100 3775 50  0000 C CNN
F 3 "" H 10100 3775 50  0000 C CNN
	1    10100 3775
	1    0    0    -1  
$EndComp
$Comp
L C C24
U 1 1
P 10100 4625
F 0 "C24" H 10125 4725 50  0000 L CNN
F 1 "2.2uF/6.3V" H 10125 4525 50  0000 L CNN
F 2 "Capacitors_SMD:C_0603" H 10138 4475 50  0001 C CNN
F 3 "" H 10100 4625 50  0000 C CNN
	1    10100 4625
	1    0    0    -1  
$EndComp
$Comp
L GNDD #PWR111
U 1 1
P 10100 4775
F 0 "#PWR111" H 10100 4525 50  0001 C CNN
F 1 "GNDD" H 10100 4625 50  0000 C CNN
F 2 "" H 10100 4775 50  0000 C CNN
F 3 "" H 10100 4775 50  0000 C CNN
	1    10100 4775
	1    0    0    -1  
$EndComp
$Comp
L VDD_3V3B #PWR110
U 1 1
P 10100 4475
F 0 "#PWR110" H 10100 4325 50  0001 C CNN
F 1 "VDD_3V3B" H 10100 4625 50  0000 C CNN
F 2 "" H 10100 4475 50  0000 C CNN
F 3 "" H 10100 4475 50  0000 C CNN
	1    10100 4475
	1    0    0    -1  
$EndComp
$Comp
L C C27
U 1 1
P 10575 3925
F 0 "C27" H 10600 4025 50  0000 L CNN
F 1 "100nF/6.3V" H 10600 3825 50  0000 L CNN
F 2 "Capacitors_SMD:C_0402" H 10613 3775 50  0001 C CNN
F 3 "" H 10575 3925 50  0000 C CNN
	1    10575 3925
	1    0    0    -1  
$EndComp
$Comp
L GNDD #PWR116
U 1 1
P 10575 4075
F 0 "#PWR116" H 10575 3825 50  0001 C CNN
F 1 "GNDD" H 10575 3925 50  0000 C CNN
F 2 "" H 10575 4075 50  0000 C CNN
F 3 "" H 10575 4075 50  0000 C CNN
	1    10575 4075
	1    0    0    -1  
$EndComp
$Comp
L VDD_3V3B #PWR115
U 1 1
P 10575 3775
F 0 "#PWR115" H 10575 3625 50  0001 C CNN
F 1 "VDD_3V3B" H 10575 3925 50  0000 C CNN
F 2 "" H 10575 3775 50  0000 C CNN
F 3 "" H 10575 3775 50  0000 C CNN
	1    10575 3775
	1    0    0    -1  
$EndComp
Wire Wire Line
	4975 5175 5250 5175
Text HLabel 5250 5175 2    60   BiDi ~ 0
GPIO1_25
Wire Wire Line
	4975 5275 5250 5275
Text HLabel 5250 5275 2    60   BiDi ~ 0
GPIO2_0
$Comp
L OSD335x IC1
U 1 1
P 3775 3075
AR Path="/594B5AA6" Ref="IC1"  Part="1" 
AR Path="/58AC1B74/594B5AA6" Ref="IC1"  Part="1" 
F 0 "IC1" H 3775 5529 45  0000 C CNN
F 1 "OSD335x" H 3775 5445 45  0000 C CNN
F 2 "footprints:OSD3358-BAS-BGA400" H 3805 3225 20  0001 C CNN
F 3 "" H 3775 3075 60  0001 C CNN
	1    3775 3075
	1    0    0    -1  
$EndComp
$EndSCHEMATC
